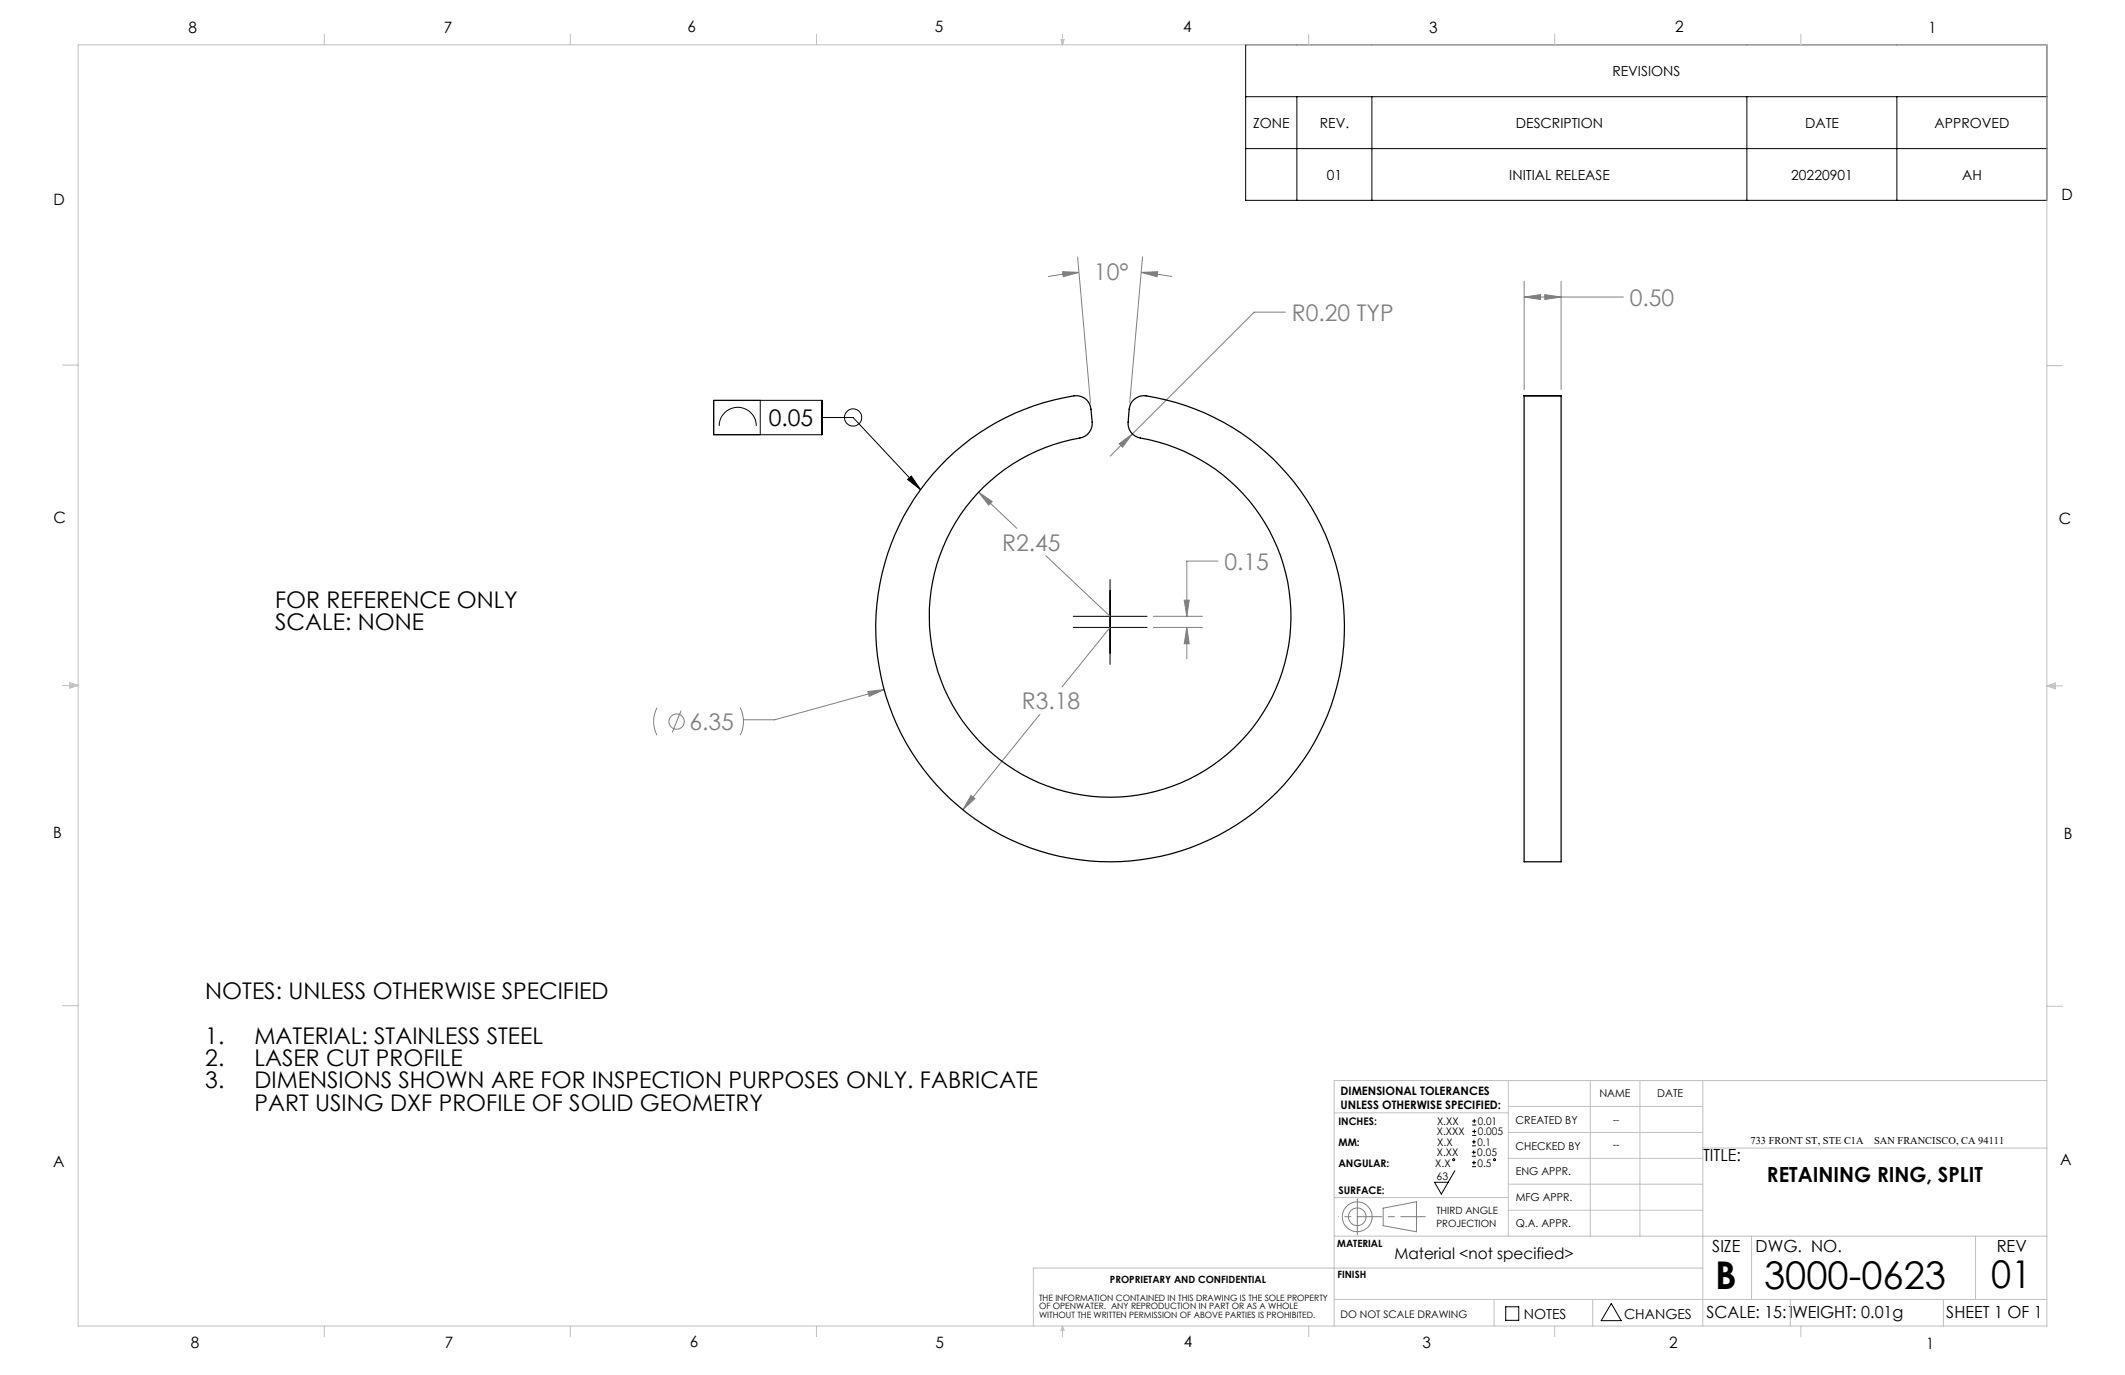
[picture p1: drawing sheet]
<svg xmlns="http://www.w3.org/2000/svg" width="432mm" height="279mm" viewBox="0 0 432 279" stroke-linecap="round" stroke-linejoin="round" font-family="sans-serif">
<g fill="none" stroke="#808080" stroke-width=".2">
<path d="M215.9 55.2l3.4 .2-3.3 .8zM219 52.2l2.6 29.7M219.3 55.4l-6.3 .8M231.9 55.4l3.3-.2-.1 1zM231.9 55.4l6.3 .8M232.2 52.2l-2.6 29.7M309.7 57.2v22M313.9 59.9l3.3 .5-3.3 .5zM317.2 57.2v22M261.2 63.4h-6.4l-29.2 29.3M309.7 60.4l3.3-.5v1zM309.7 60.4h20.2"/>
<path d="M227.4 90.2l2.7-2-2 2.7zM198.9 100l2.7 1.9-.7 .8zM198.9 100l7.7 7.4M212.5 112.9l13.1 12.3M247.5 114h-6.3v11.2M225.6 127.5l-9.8 12.1M234.4 125.2h9.9M234.4 127.5h9.9M240.6 122h1.1l-.5 3.2zM241.2 127.5l.5 3.3h-1.1zM241.2 127.5v6.3M133.5 143.8a6.2 6.2 0 0 0 0 5.6"/>
<path d="M138.4 144.4l-1.8 4.4M150.4 143.8a6.2 6.2 0 0 1 0 5.6M176.4 140.5l3.3-.4-3.1 1.4zM179.7 140.1l-22.3 6.2h-6.3M211.3 145.1l-15.6 19.4M197.3 161.6l.8 .7-2.4 2.2zM281.1 245.5l6.7-1.3v6.1l-6.7-1.2z"/>
<circle cx="137.5" cy="146.6" r="1.56"/>
<circle cx="275.8" cy="247.3" r="1.8"/>
<circle cx="275.8" cy="247.3" r="3"/>
</g>
<g fill="none" stroke="#000" stroke-width=".2">
<path d="M253.1 9.1h162.8v31.6h-162.8zM253.1 19.6h162.8M263.5 19.6v21.1M278.8 19.6v21.1M355 19.6v21.1M385.4 19.6v21.1M253.1 30.2h162.8M145 81.4h22v6.9h-22zM146.1 86.5a3.8 3.8 0 0 1 3.8-3.7 3.8 3.8 0 0 1 3.8 3.7M154.5 81.4v6.9M167 84.8h6.4l13.6 14.7M184.4 97.4l.8-.7 1.8 2.8z"/>
<path d="M225.6 117.8v17.2M218.1 125.2h15M218.1 127.5h15M295.6 237.9l-2.7 4.7-1.4-2.4h2.8M299.1 234.9h.8M299.1 234.1h.8M299.1 232.8h.8M299.1 232h.8M299.1 237.1h.8M299.1 236.3h.8M299.2 228.6h.8M299.2 227.8h.8"/>
<path d="M299.2 230.7h.8M299.2 229.9h.8M299.5 233.8v.8M299.5 231.6v.8M299.5 235.9v.8M299.6 227.4v.8M299.6 229.5v.8M306 265.5h2.6v2.8h-2.6zM327.4 264.9l2 3.5h-4z"/>
<circle cx="173.4" cy="84.8" r="1.74"/>
<circle cx="295.4" cy="235.7" r=".2"/>
<circle cx="303.7" cy="235.7" r=".2"/>
</g>
<path d="M275.8 247.2h13.8" fill="none" stroke="#808080" stroke-width=".2" stroke-dasharray="15.2 1.3 1.3 1.3" stroke-dashoffset="10.2"/>
<path d="M275.8 247.2v-3.6M275.8 247.2v3.7" fill="none" stroke="#808080" stroke-width=".2" stroke-dasharray="15.2 1.3 1.3 1.3"/>
<path d="M275.8 247.2h-3.8" fill="none" stroke="#808080" stroke-width=".2" stroke-dasharray="15.2 1.3 1.3 1.3" stroke-dashoffset="15.2"/>
<g fill="none" stroke="#c0c0c0" stroke-width=".2">
<path d="M15.9 9.1h400v260.4h-400zM65.9 6.9v2.2M115.9 6.9v2.2M165.9 6.9v2.2M215.6 8h.6l-.3 1.1zM215.7 8l.2 1.1M215.9 6.9v2.2M216 8l-.1 1.1M265.9 6.9v2.2M315.9 6.9v2.2M365.9 6.9v2.2M12.7 74.2h3.2"/>
<path d="M415.9 74.3h3.2M12.7 139.3h3.2M14.2 139.1l1.7 .2M14.2 138.7l1.7 .6-1.7 .5zM15.9 139.3l-1.7 .3M415.9 139.4h3.2M415.9 139.4l1.8-.6v1.2zM415.9 139.4l1.8 .3M417.7 139.2l-1.8 .2M12.7 204.4h3.2M306.5 219.6v31.6M323.1 219.6v31.6"/>
<path d="M333.2 219.6v31.6M346 219.6v49.9M415.9 204.5h3.2M415.9 219.6h-144.8v49.9M271.1 226.1h35.4M306.5 235.4h39.5M306.5 230.1h39.5M306.5 224.8h39.5M346 233.3h69.9M271.1 251.2h144.8M271.1 243.3h35.4M306.5 245.9h39.5"/>
<path d="M306.5 240.6h39.5M346 257.7h-136v11.8M355.9 251.2v12.9M401.4 251.2v12.9M65.9 269.5v2.1M115.9 269.5v2.1M165.9 269.5v2.1M215.9 269.5v2.1M215.9 269.5l.3 .8h-.6zM265.9 269.5v2.1M271.1 264.1h144.8M303.6 264.1v5.4"/>
<path d="M315.9 269.5v2.1M323.6 264.1v5.4M363.8 264.1v5.4M365.9 269.5v2.1M394.9 264.1v5.4"/>
</g>
<path d="M184.4 97.4l.8-.7 1.8 2.8z" fill="#000"/>
<path d="M231.9 55.4l3.3-.2-.1 1zM215.9 55.2l3.4 .2-3.3 .8zM227.4 90.2l.7 .7 2-2.7zM240.6 122h1.1l-.5 3.2zM241.2 127.5l.5 3.3h-1.1zM197.3 161.6l-1.6 2.9 2.4-2.2zM198.9 100l2 2.7 .7-.8zM176.4 140.5l.2 1 3.1-1.4zM309.7 60.4l3.3-.5v1zM313.9 59.9l3.3 .5-3.3 .5z" fill="#808080"/>
<path d="M192.4 93.3a47.4 47.4 0 0 1 26.4-12.9 2.96 2.96 0 0 1 2.9 2.7l.2 2.7a3 3 0 0 1-2.5 3.2 36.8 36.8 0 0 0-24.6 56.4 36.8 36.8 0 0 0 61.5 0 36.8 36.8 0 0 0-24.6-56.4 2.98 2.98 0 0 1-2.5-3.2 6.4 6.4 0 0 1 .8-4.2 3.1 3.1 0 0 1 2.9-1.2 47.6 47.6 0 0 1 37.1 64.3 47.6 47.6 0 0 1-70.8 22.5 47.6 47.6 0 0 1-6.8-73.9zM309.7 80.4v94.7h7.5v-94.7M309.7 80.4h7.5M309.7 80.4h.1M317.2 80.4h.1" fill="none" stroke="#000" stroke-width=".25"/>
<g font-size="7.8">
<text x="348.5" y="261.9">B</text>
<text x="358.5" y="261.9">3000-0623</text>
<text x="404.6" y="261.8">01</text>
</g>
<g font-size="4.7" fill="#808080">
<text x="222.3" y="56.8">10°</text>
<text x="262.5" y="65.2">R0.20 TYP</text>
<text x="331.2" y="62.1">0.50</text>
<text x="203.6" y="111.9">R2.45</text>
<text x="248.8" y="115.8">0.15</text>
<text x="140.1" y="148.3">6.35</text>
<text x="207.6" y="144.1">R3.18</text>
</g>
<g font-size="4.7">
<text x="156.2" y="86.6">0.05</text>
<text x="55.9" y="123.5">FOR REFERENCE ONLY</text>
<text x="55.9" y="128">SCALE: NONE</text>
<text x="41.7" y="203">NOTES: UNLESS OTHERWISE SPECIFIED</text>
<text x="41.7" y="212.1">1.</text>
<text x="51.7" y="212.1">MATERIAL: STAINLESS STEEL</text>
<text x="41.7" y="216.6">2.</text>
<text x="41.7" y="221.1">3.</text>
<text x="51.7" y="216.6">LASER CUT PROFILE</text>
<text x="51.7" y="221.1">DIMENSIONS SHOWN ARE FOR INSPECTION PURPOSES ONLY. FABRICATE</text>
<text x="51.7" y="225.7">PART USING DXF PROFILE OF SOLID GEOMETRY</text>
</g>
<text font-size="4.2" x="359.1" y="240.3">RETAINING RING, SPLIT</text>
<g font-size="3.4">
<text x="346.1" y="235.9">TITLE:</text>
<text x="347.9" y="254.3">SIZE</text>
<text x="356.7" y="254.4">DWG. NO.</text>
<text x="405.7" y="254.5">REV</text>
<text x="346.8" y="267.9">SCALE: 15:1WEIGHT: 0.01g</text>
<text x="395.5" y="267.9">SHEET 1 OF 1</text>
</g>
<g font-size="3.2">
<text x="38.3" y="6.7">8</text>
<text x="90.2" y="6.7">7</text>
<text x="139.7" y="6.5">6</text>
<text x="190" y="6.5">5</text>
<text x="240.4" y="6.5">4</text>
<text x="290.4" y="6.7">3</text>
<text x="340.4" y="6.5">2</text>
<text x="391.9" y="6.7">1</text>
<text x="10.9" y="41.6">D</text>
<text x="418.9" y="40.7">D</text>
<text x="10.9" y="106.3">C</text>
<text x="418.4" y="106.4">C</text>
<text x="10.8" y="170.2">B</text>
<text x="419.4" y="170.6">B</text>
<text x="10.8" y="237.2">A</text>
<text x="418.6" y="236.8">A</text>
<text x="283.3" y="255.9">Material &lt;not specified&gt;</text>
<text x="38.8" y="273.8">8</text>
<text x="90.4" y="273.8">7</text>
<text x="140.2" y="273.8">6</text>
<text x="190.1" y="273.9">5</text>
<text x="240.5" y="273.8">4</text>
<text x="289" y="273.9">3</text>
<text x="339.1" y="273.8">2</text>
<text x="391.4" y="274.1">1</text>
</g>
<g font-size="2.8">
<text x="327.6" y="15.4">REVISIONS</text>
<text x="254.6" y="26">ZONE</text>
<text x="268.2" y="26">REV.</text>
<text x="308" y="26">DESCRIPTION</text>
<text x="366.8" y="26">DATE</text>
<text x="393.1" y="26">APPROVED</text>
<text x="269.6" y="36.5">01</text>
<text x="306.7" y="36.5">INITIAL RELEASE</text>
<text x="364" y="36.5">20220901</text>
<text x="398.7" y="36.5">AH</text>
<text x="309.6" y="268">NOTES</text>
<text x="330" y="268">CHANGES</text>
</g>
<g font-size="2.4">
<text x="272.4" y="222.5">DIMENSIONAL TOLERANCES</text>
<text x="272.4" y="225.3">UNLESS OTHERWISE SPECIFIED:</text>
</g>
<g font-size="2.2">
<text x="325" y="222.9">NAME</text>
<text x="336.8" y="222.9">DATE</text>
<text x="308" y="233.6">CHECKED BY</text>
<text x="308" y="228.4">CREATED BY</text>
<text x="308" y="238.8">ENG APPR.</text>
<text x="308" y="244">MFG APPR.</text>
<text x="308" y="249.3">Q.A. APPR.</text>
</g>
<g font-size="2.1">
<text x="272" y="228.6">INCHES:</text>
<text x="272" y="232.8">MM:</text>
<text x="292" y="230.7">X.XXX</text>
<text x="292" y="228.6">X.XX</text>
<text x="292.1" y="232.8">X.X</text>
<text x="300.2" y="232.8">0.1</text>
<text x="300.3" y="228.6">0.01</text>
<text x="300.3" y="230.7">0.005</text>
<text x="327.8" y="233.4">--</text>
<text x="355.7" y="232.4">733 FRONT ST, STE C1A</text>
<text x="380.8" y="232.4">SAN FRANCISCO, CA 94111</text>
<text x="272" y="237">ANGULAR:</text>
<text x="291.6" y="237">X.X</text>
<text x="291.9" y="239.8">63</text>
<text x="292" y="234.9">X.XX</text>
<text x="300.2" y="234.9">0.05</text>
<text x="300.2" y="237">0.5</text>
<text x="272" y="242.6">SURFACE:</text>
<text x="272.4" y="267.8">DO NOT SCALE DRAWING</text>
</g>
<g font-size="2">
<text x="327.8" y="228.3">--</text>
<text x="291.9" y="246.8">THIRD ANGLE</text>
<text x="291.9" y="249.3">PROJECTION</text>
<text x="271.7" y="253.4">MATERIAL</text>
<text x="225.5" y="260.6">PROPRIETARY AND CONFIDENTIAL</text>
<text x="271.8" y="259.7">FINISH</text>
</g>
<g font-size="1.8">
<text x="211.1" y="264.3">THE INFORMATION CONTAINED IN THIS DRAWING IS THE SOLE PROPERTY</text>
<text x="211.1" y="266.1">OF OPENWATER. ANY REPRODUCTION IN PART OR AS A WHOLE</text>
<text x="211.1" y="267.8">WITHOUT THE WRITTEN PERMISSION OF ABOVE PARTIES IS PROHIBITED.</text>
</g>
</svg>
